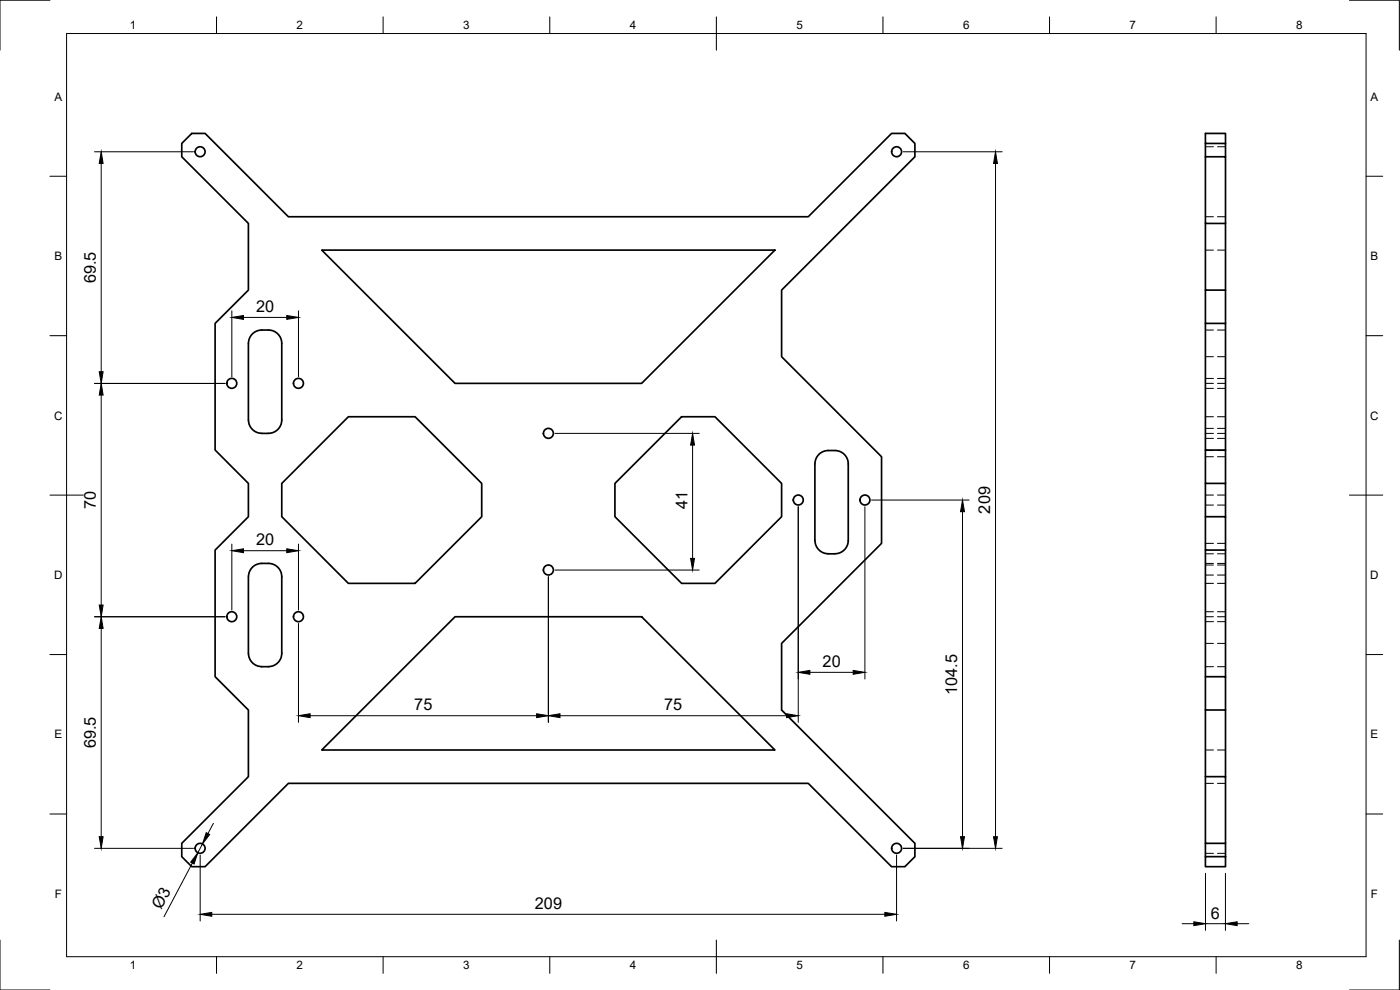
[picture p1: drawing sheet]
<svg xmlns="http://www.w3.org/2000/svg" width="420mm" height="297mm" viewBox="0 0 420 297" stroke-linecap="round" stroke-linejoin="round" font-family="sans-serif">
<!-- layer: Visible -->
<g fill="none" stroke="#000" stroke-width=".51">
<path d="M54.5 43l3.1-3h4l25 25h156l25-25h4l3 3v4l-40 40v20l30 30v26l-30 30v20l40 40v4l-3 3h-4l-25-25h-156l-25 25h-4l-3.1-3v-4l20-20v-20l-9.9-10v-38l9.9-10v-10l-9.9-10v-38l9.9-10v-20l-20-20zM361.8 47v20h6v20M361.8 43v4h6v20M367.8 43v-3h-6v3h6v4M96.6 75h136l-40 40h-56zM361.8 67v20h6v10M361.8 97v38h6v10M361.8 87v10h6v38M75.7 100.2a6.5 6.5 0 0 1 7.7 0 4 4 0 0 1 1.2 2.8v23a4 4 0 0 1-4 4 5.6 5.6 0 0 1-4.9-1.2 4.1 4.1 0 0 1-1.2-2.8l.1-23a4 4 0 0 1 1.1-2.8zM204.6 125h10l20 20v10l-20 20h-10l-20-20v-10zM361.8 135v10h6v10M84.6 145l20-20h20l20 20v10l-20 20h-20l-20-20z"/>
<path d="M361.8 155v10h6v38M361.8 145v10h6v10M75.7 170.2a6.5 6.5 0 0 1 7.7 0 4 4 0 0 1 1.2 2.8v23a4 4 0 0 1-4 4 5.6 5.6 0 0 1-4.9-1.2 4.1 4.1 0 0 1-1.2-2.8l.1-23a4 4 0 0 1 1.1-2.8zM248.6 166.2h2M248.6 166.1a4 4 0 0 1-4-3.9v-23a4 4 0 0 1 4-4 5.5 5.5 0 0 1 4.8 1.1 4 4 0 0 1 1.2 2.9v23a4 4 0 0 1-4 3.9M361.8 165v38h6v10M361.8 213v20h6v20M361.8 203v10h6v20M96.6 225l40-40h56l40 40zM361.8 233v20h6v4M361.8 257h6v3h-6zM361.8 253v4"/>
<circle cx="60.1" cy="45.5" r="1.49"/>
<circle cx="269.1" cy="45.5" r="1.49"/>
<circle cx="69.6" cy="115" r="1.49"/>
<circle cx="89.6" cy="115" r="1.49"/>
<circle cx="164.6" cy="130" r="1.49"/>
<circle cx="239.6" cy="150" r="1.49"/>
<circle cx="259.6" cy="150" r="1.49"/>
<circle cx="164.6" cy="171" r="1.49"/>
<circle cx="69.6" cy="185" r="1.49"/>
<circle cx="89.6" cy="185" r="1.49"/>
<circle cx="60.1" cy="254.5" r="1.49"/>
<circle cx="269.1" cy="254.5" r="1.49"/>
</g>
<!-- layer: Hidden -->
<g fill="none" stroke="#000" stroke-width=".3">
<path d="M361.8 44h2.4M365.4 44h2.4M361.8 75h2.4M361.8 65h2.4M365.4 75h2.4M365.4 65h2.4M361.8 99h2.4M365.4 99h2.4M361.8 115h2.4M361.8 107h2.4M361.8 113.5h2.4M361.8 116.5h2.4"/>
<path d="M365.4 115h2.4M365.4 107h2.4M365.4 113.5h2.4M365.4 116.5h2.4M361.8 135.2h2.4M361.8 130h2.4M361.8 125h2.4M361.8 137h2.4M361.8 128.5h2.4M361.8 131.5h2.4M365.4 135.2h2.4M365.4 130h2.4"/>
<path d="M365.4 125h2.4M365.4 137h2.4M365.4 128.5h2.4M365.4 131.5h2.4M361.8 148.5h2.4M361.8 151.5h2.4M365.4 148.5h2.4M365.4 151.5h2.4M361.8 166.2h2.4M361.8 169h2.4M361.8 175h2.4M361.8 163h2.4"/>
<path d="M361.8 169.5h2.4M361.8 172.5h2.4M365.4 166.2h2.4M365.4 169h2.4M365.4 175h2.4M365.4 163h2.4M365.4 169.5h2.4M365.4 172.5h2.4M361.8 185h2.4M361.8 193h2.4M361.8 183.5h2.4M361.8 186.5h2.4"/>
<path d="M365.4 185h2.4M365.4 193h2.4M365.4 183.5h2.4M365.4 186.5h2.4M361.8 200h2.4M365.4 200h2.4M361.8 225h2.4M361.8 235h2.4M365.4 225h2.4M365.4 235h2.4M361.8 256h2.4M365.4 256h2.4"/>
</g>
<!-- layer: Border -->
<g fill="none" stroke="#000" stroke-width=".3">
<path d="M15 .1h-15v15M20 10.1h390v276.9h-390zM65 5.1v5M115 5.1v5M165 5.1v5M215 5.1v10M265 5.1v5M315 5.1v5M365 5.1v5M405 .1h15v15M15 52.9h5M410 52.9h5"/>
<path d="M15 100.7h5M410 100.7h5M15 148.6h10M405 148.6h10M15 196.4h5M410 196.4h5M15 244.2h5M410 244.2h5M0 282.1v14.9h15M65 287v5M115 287v5M165 287v5"/>
<path d="M215 282.1v9.9M265 287v5M315 287v5M365 287v5M420 282.1v14.9h-15"/>
</g>
<!-- layer: Dimensions -->
<g fill="none" stroke="#000" stroke-width=".3">
<path d="M28.4 45.5h29.7M30.4 49.1v62.4M271.1 45.5h29.7M298.8 49.1v201.9M69.6 93.2v19.8M73.1 95.2h13M89.6 93.2v19.8M28.4 115h39.2M30.4 118.5v63M166.6 130h43.2M207.9 133.5v34M239.6 152v64.7"/>
<path d="M259.6 152v51.7M261.6 150h29.3M288.9 153.5v97.5M69.6 163.2v19.8M73.1 165.2h13M89.6 163.2v19.8M164.6 173v43.7M166.6 171h43.2M28.4 185h39.2M30.4 188.5v62.5M89.6 187v29.7M93.1 214.7h68"/>
<path d="M168.1 214.7h68M243.1 201.7h13M28.4 254.5h29.7M57.7 259l-8.5 16.1M60.1 256.5v19.8M60.8 253.2l-1.4 2.7M64.1 247l-1.7 3.1M269.1 256.5v19.8M271.1 254.5h29.7M63.6 274.3h202M354.8 277.1h3.5M361.8 262v17.2"/>
<path d="M361.8 277.1h6M367.8 262v17.2M371.3 277.1h3.5"/>
</g>
<g fill="#000" stroke="#000" stroke-width=".3">
<path d="M30.4 45.5l.5 3.6h-1.1zM298.8 45.5l.5 3.6h-1.1zM69.6 95.2l3.5-.5v1.1zM86.1 94.7l3.5 .5-3.5 .6zM30.4 115l.5 3.5h-1.1zM29.8 111.5h1.1l-.5 3.5zM207.9 130l.5 3.5h-1.1zM288.9 150l.6 3.5h-1.2zM69.6 165.2l3.5-.5v1.1zM86.1 164.7l3.5 .5-3.5 .6zM207.3 167.5h1.1l-.5 3.5zM30.4 185l.5 3.5h-1.1z"/>
<path d="M29.8 181.5h1.1l-.5 3.5zM89.6 214.7l3.5-.5v1.1zM161.1 214.2l3.5 .5-3.5 .6zM164.6 214.7l3.5-.5v1.1zM236.1 214.2l3.5 .5-3.5 .6zM239.6 201.7l3.5-.5v1.1zM256.1 201.2l3.5 .5-3.5 .6zM29.8 251h1.1l-.5 3.5zM59.4 255.9l-1.1 3.3-1.1-.5zM61.9 249.8l1 .6-2.1 2.8zM288.3 251h1.2l-.6 3.5zM298.2 251h1.1l-.5 3.5z"/>
<path d="M60.1 274.3l3.5-.5v1.1zM265.6 273.8l3.5 .5-3.5 .6zM358.3 276.6l3.5 .5-3.5 .6zM367.8 277.1l3.5-.5v1.1z"/>
</g>
<g font-size="4.9">
<text x="28.8" y="85" transform="rotate(-90 28.8 85)">69.5</text>
<text x="76.9" y="93.7">20</text>
<text x="28.8" y="152.7" transform="rotate(-90 28.8 152.7)">70</text>
<text x="206.4" y="152.8" transform="rotate(-90 206.4 152.8)">41</text>
<text x="297.2" y="154.1" transform="rotate(-90 297.2 154.1)">209</text>
<text x="76.9" y="163.7">20</text>
<text x="246.9" y="200.2">20</text>
<text x="287.3" y="208.6" transform="rotate(-90 287.3 208.6)">104.5</text>
<text x="124.3" y="213.2">75</text>
<text x="199.3" y="213.2">75</text>
<text x="28.8" y="224.5" transform="rotate(-90 28.8 224.5)">69.5</text>
<text x="48.4" y="273.1" transform="rotate(-62 48.4 273.1)">Ø3</text>
<text x="160.5" y="272.8">209</text>
<text x="363.4" y="275.6">6</text>
</g>
<g font-size="3.5">
<text x="39" y="8.8">1</text>
<text x="89" y="8.8">2</text>
<text x="139" y="8.8">3</text>
<text x="189" y="8.8">4</text>
<text x="239" y="8.8">5</text>
<text x="289" y="8.8">6</text>
<text x="339" y="8.8">7</text>
<text x="389" y="8.8">8</text>
<text x="16.3" y="30.2">A</text>
<text x="411.3" y="30.2">A</text>
<text x="16.3" y="78">B</text>
<text x="411.3" y="78">B</text>
<text x="16.2" y="125.9">C</text>
<text x="411.2" y="125.9">C</text>
<text x="16.2" y="173.7">D</text>
<text x="411.2" y="173.7">D</text>
<text x="16.3" y="221.6">E</text>
<text x="411.3" y="221.6">E</text>
<text x="16.4" y="269.4">F</text>
<text x="411.4" y="269.4">F</text>
<text x="39" y="290.8">1</text>
<text x="89" y="290.8">2</text>
<text x="139" y="290.8">3</text>
<text x="189" y="290.8">4</text>
<text x="239" y="290.8">5</text>
<text x="289" y="290.8">6</text>
<text x="339" y="290.8">7</text>
<text x="389" y="290.8">8</text>
</g>
</svg>
